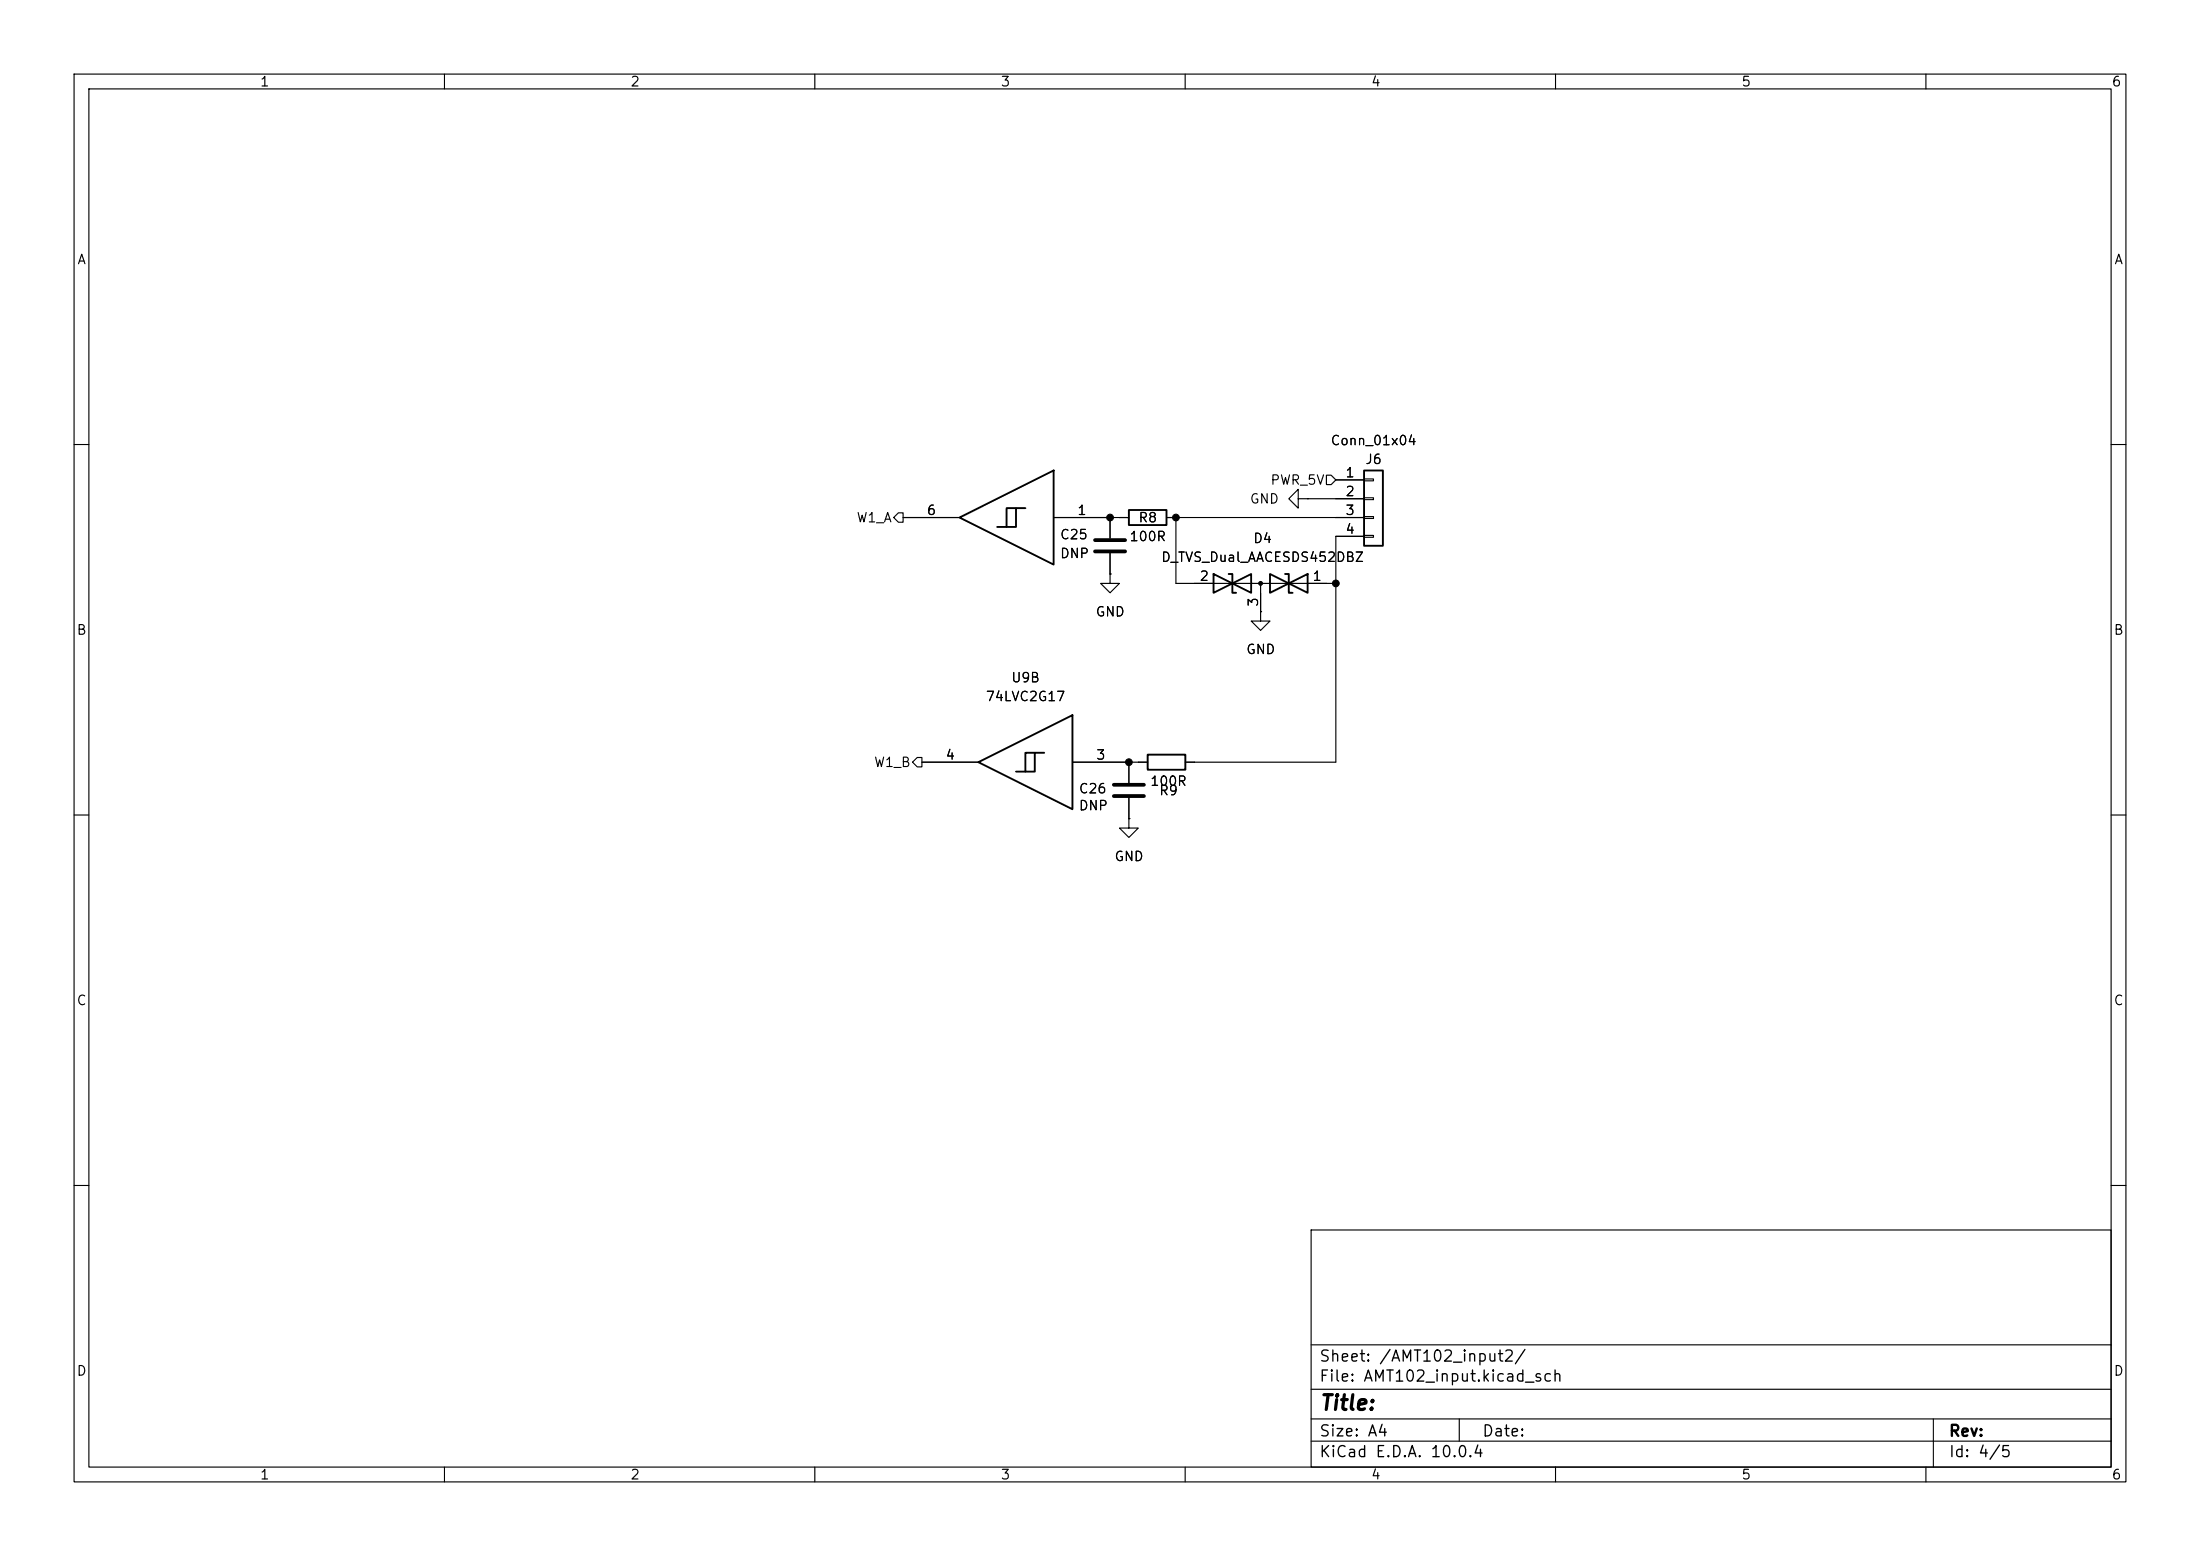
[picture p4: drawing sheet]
<svg xmlns="http://www.w3.org/2000/svg" width="297mm" height="210mm" viewBox="0 0 297 210" stroke-linecap="round" stroke-linejoin="round" font-family="sans-serif">
<g fill="none" stroke="#000" stroke-width=".15">
<path d="M10 10h277v190h-277zM12 12h273v186h-273zM60 10v2M110 10v2M160 10v2M210 10v2M260 10v2M10 60h2M121.3 69.2h.6v1.3h-.6l-.7-.6zM121.9 69.9h7.6M142.2 69.9h10.2M149.9 77.5v1.2h-1.3l1.3 1.3 1.2-1.3h-1.2"/>
<path d="M149.9 77.5h.1M149.9 69.9v2.7M149.9 74.7v2.8M157.5 69.9h26.6M158.7 69.9v8.8h21.6M170.2 78.7v3.9M175.3 67.3v1.3l-1.3-1.3 1.3-1.3v1.3h1.2M176.5 67.3h.1M176.5 67.3h7.6M179.1 64.1h.6l.6 .7-.6 .6h-.6zM180.3 64.8h3.8M184.1 64.6h1.3v.3h-1.3z"/>
<path d="M184.1 67.2h1.3v.2h-1.3zM184.1 69.7h1.3v.3h-1.3zM184.1 72.3h1.3v.2h-1.3zM184.1 72.4h-3.8v30.5h-20.3M285 60h2M170.2 82.6v1.2h-1.3l1.3 1.3 1.2-1.3h-1.2M170.2 82.6h.1M10 110h2M123.8 102.2h.7v1.3h-.7l-.6-.6zM124.5 102.9h7.6M144.8 102.9h10.1M152.4 110.5v1.3h-1.3l1.3 1.2 1.3-1.2h-1.3"/>
<path d="M152.4 110.5h.1M152.4 102.9v2.8M152.4 107.7v2.8M285 110h2M10 160h2M177 166h108v32h-108zM285 160h2M60 198v2M110 198v2M160 198v2M177 194.5h108M177 191.5h108"/>
<path d="M177 187.5h108M177 181.5h108M197 191.5v3M210 198v2M260 198v2M261 191.5v6.5"/>
</g>
<g fill="none" stroke="#000" stroke-width=".25">
<path d="M129.5 69.9l12.7-6.4v12.7zM137.2 68.6h-1.3v2.5M138.4 68.6h-1.2v2.5h-2.6M152.4 68.8h5.1v2.1h-5.1zM163.8 77.5l5.1 2.5v-2.5l-5.1 2.5zM165.9 77.5h.5v2.5h.5M171.4 77.5l5.1 2.5v-2.5l-5.1 2.5zM173.5 77.5h.5v2.5h.5M184.1 63.5h2.6v10.2h-2.6zM132.1 102.9l12.7-6.4v12.7zM139.7 101.6h-1.3v2.5M141 101.6h-1.3v2.5h-2.5"/>
<path d="M154.9 101.9h5.1v2h-5.1z"/>
</g>
<path d="M147.8 72.9h4.1M147.8 74.4h4.1M150.4 105.9h4M150.4 107.4h4" fill="none" stroke="#000" stroke-width=".51"/>
<circle cx="170.2" cy="78.7" r=".25" fill="#000" stroke="#000" stroke-width=".15"/>
<g fill="#000" stroke="#000" stroke-width=".14">
<circle cx="149.9" cy="69.9" r=".46"/>
<circle cx="158.7" cy="69.9" r=".46"/>
<circle cx="180.3" cy="78.7" r=".46"/>
<circle cx="152.4" cy="102.9" r=".46"/>
</g>
<text font-size="2" x="178" y="190.8">Title:</text>
<g font-size="1.5">
<text x="178" y="184.2">Sheet: /AMT102_input2/</text>
<text x="178" y="186.9">File: AMT102_input.kicad_sch</text>
<text x="178" y="197.1">KiCad E.D.A. 10.0.4</text>
<text x="178" y="194.3">Size: A4</text>
<text x="200" y="194.3">Date:</text>
<text x="263" y="194.3">Rev:</text>
<text x="263" y="197.1">Id: 4/5</text>
</g>
<g font-size="1.3">
<text x="35" y="12">1</text>
<text x="85" y="12">2</text>
<text x="135" y="12">3</text>
<text x="185" y="12">4</text>
<text x="235" y="12">5</text>
<text x="285" y="12">6</text>
<text x="10.3" y="36">A</text>
<text x="285.3" y="36">A</text>
<text x="171.4" y="65.7">PWR_5V</text>
<text x="179.5" y="60.4">Conn_01x04</text>
<text x="181.5" y="64.7">1</text>
<text x="184.2" y="62.9">J6</text>
<text x="115.5" y="70.8">W1_A</text>
<text x="125" y="69.8">6</text>
<text x="145.3" y="69.8">1</text>
<text x="153.6" y="70.8">R8</text>
<text x="168.6" y="68.3">GND</text>
<text x="181.5" y="67.3">2</text>
<text x="181.5" y="69.8">3</text>
<text x="143" y="75.6">DNP</text>
<text x="143" y="73.1">C25</text>
<text x="152.4" y="73.4">100R</text>
<text x="156.7" y="76.2">D_TVS_Dual_AACESDS452DBZ</text>
<text x="169.1" y="73.6">D4</text>
<text x="181.5" y="72.4">4</text>
<text x="147.8" y="83.5">GND</text>
<text x="161.9" y="78.7">2</text>
<text x="170.2" y="82" transform="rotate(-90 170.2 82)">3</text>
<text x="177.1" y="78.7">1</text>
<text x="10.3" y="86">B</text>
<text x="168.1" y="88.6">GND</text>
<text x="285.3" y="86">B</text>
<text x="133" y="95">74LVC2G17</text>
<text x="136.4" y="92.4">U9B</text>
<text x="117.9" y="103.8">W1_B</text>
<text x="127.6" y="102.8">4</text>
<text x="145.6" y="107.4">C26</text>
<text x="147.9" y="102.8">3</text>
<text x="155.2" y="106.4">100R</text>
<text x="156.4" y="107.7">R9</text>
<text x="145.6" y="109.7">DNP</text>
<text x="150.4" y="116.5">GND</text>
<text x="10.3" y="136">C</text>
<text x="285.3" y="136">C</text>
<text x="10.3" y="186">D</text>
<text x="285.3" y="186">D</text>
<text x="35" y="200">1</text>
<text x="85" y="200">2</text>
<text x="135" y="200">3</text>
<text x="185" y="200">4</text>
<text x="235" y="200">5</text>
<text x="285" y="200">6</text>
</g>
</svg>
